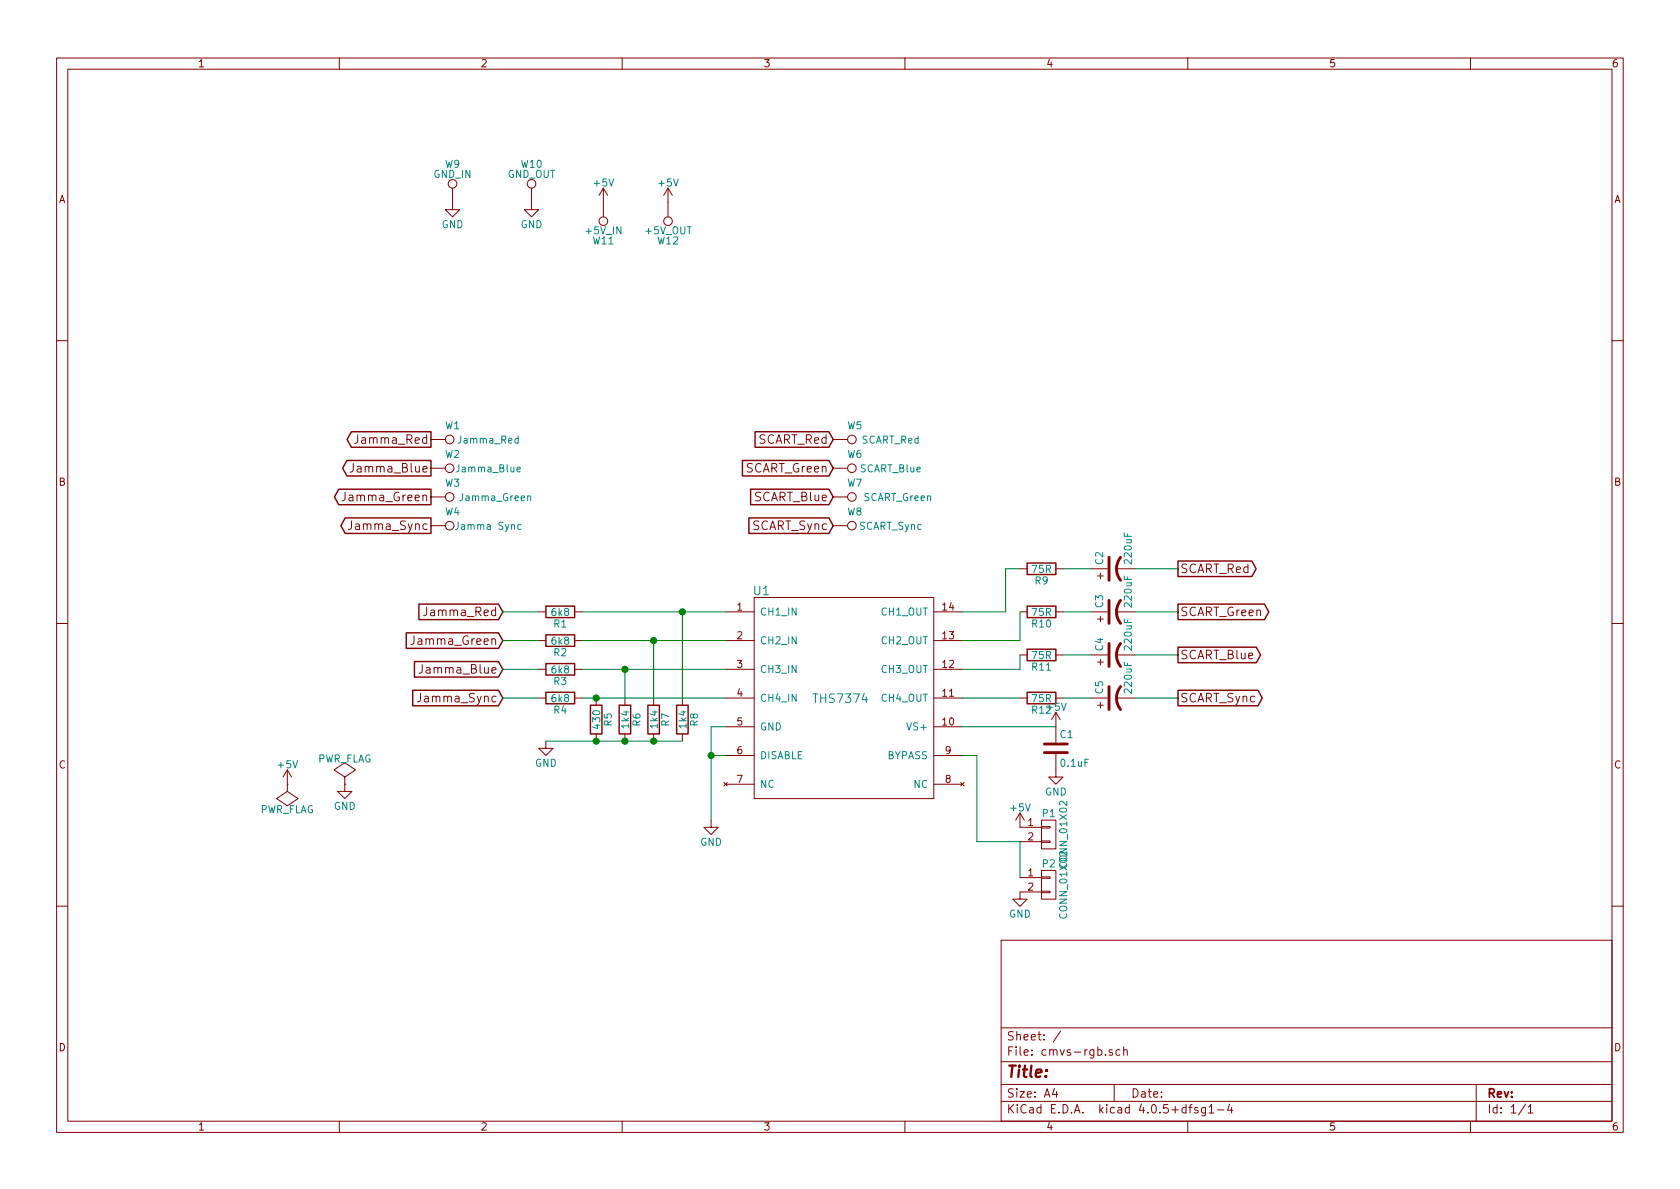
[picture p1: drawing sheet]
EESchema Schematic File Version 2
LIBS:power
LIBS:device
LIBS:transistors
LIBS:conn
LIBS:linear
LIBS:regul
LIBS:74xx
LIBS:cmos4000
LIBS:adc-dac
LIBS:memory
LIBS:xilinx
LIBS:microcontrollers
LIBS:dsp
LIBS:microchip
LIBS:analog_switches
LIBS:motorola
LIBS:texas
LIBS:intel
LIBS:audio
LIBS:interface
LIBS:digital-audio
LIBS:philips
LIBS:display
LIBS:cypress
LIBS:siliconi
LIBS:opto
LIBS:atmel
LIBS:contrib
LIBS:valves
LIBS:cmvs-rgb-cache
EELAYER 25 0
EELAYER END
$Descr A4 11693 8268
encoding utf-8
Sheet 1 1
Title ""
Date ""
Rev ""
Comp ""
Comment1 ""
Comment2 ""
Comment3 ""
Comment4 ""
$EndDescr
$Comp
L R R7
U 1 1
P 4550 5000
F 0 "R7" V 4630 5000 50  0000 C CNN
F 1 "1k4" V 4550 5000 50  0000 C CNN
F 2 "Resistors_SMD:R_0805_HandSoldering" V 4480 5000 50  0001 C CNN
F 3 "" H 4550 5000 50  0000 C CNN
	1    4550 5000
	1    0    0    -1  
$EndComp
$Comp
L R R6
U 1 1
P 4350 5000
F 0 "R6" V 4430 5000 50  0000 C CNN
F 1 "1k4" V 4350 5000 50  0000 C CNN
F 2 "Resistors_SMD:R_0805_HandSoldering" V 4280 5000 50  0001 C CNN
F 3 "" H 4350 5000 50  0000 C CNN
	1    4350 5000
	1    0    0    -1  
$EndComp
$Comp
L R R5
U 1 1
P 4150 5000
F 0 "R5" V 4230 5000 50  0000 C CNN
F 1 "430" V 4150 5000 50  0000 C CNN
F 2 "Resistors_SMD:R_0805_HandSoldering" V 4080 5000 50  0001 C CNN
F 3 "" H 4150 5000 50  0000 C CNN
	1    4150 5000
	1    0    0    -1  
$EndComp
$Comp
L R R8
U 1 1
P 4750 5000
F 0 "R8" V 4830 5000 50  0000 C CNN
F 1 "1k4" V 4750 5000 50  0000 C CNN
F 2 "Resistors_SMD:R_0805_HandSoldering" V 4680 5000 50  0001 C CNN
F 3 "" H 4750 5000 50  0000 C CNN
	1    4750 5000
	1    0    0    -1  
$EndComp
$Comp
L R R1
U 1 1
P 3900 4250
F 0 "R1" V 3980 4250 50  0000 C CNN
F 1 "6k8" V 3900 4250 50  0000 C CNN
F 2 "Resistors_SMD:R_0805_HandSoldering" V 3830 4250 50  0001 C CNN
F 3 "" H 3900 4250 50  0000 C CNN
	1    3900 4250
	0    1    1    0   
$EndComp
$Comp
L R R3
U 1 1
P 3900 4650
F 0 "R3" V 3980 4650 50  0000 C CNN
F 1 "6k8" V 3900 4650 50  0000 C CNN
F 2 "Resistors_SMD:R_0805_HandSoldering" V 3830 4650 50  0001 C CNN
F 3 "" H 3900 4650 50  0000 C CNN
	1    3900 4650
	0    1    1    0   
$EndComp
$Comp
L R R4
U 1 1
P 3900 4850
F 0 "R4" V 3980 4850 50  0000 C CNN
F 1 "6k8" V 3900 4850 50  0000 C CNN
F 2 "Resistors_SMD:R_0805_HandSoldering" V 3830 4850 50  0001 C CNN
F 3 "" H 3900 4850 50  0000 C CNN
	1    3900 4850
	0    1    1    0   
$EndComp
$Comp
L R R2
U 1 1
P 3900 4450
F 0 "R2" V 3980 4450 50  0000 C CNN
F 1 "6k8" V 3900 4450 50  0000 C CNN
F 2 "Resistors_SMD:R_0805_HandSoldering" V 3830 4450 50  0001 C CNN
F 3 "" H 3900 4450 50  0000 C CNN
	1    3900 4450
	0    1    1    0   
$EndComp
$Comp
L GND #PWR5
U 1 1
P 3800 5150
F 0 "#PWR5" H 3800 4900 50  0001 C CNN
F 1 "GND" H 3800 5000 50  0000 C CNN
F 2 "" H 3800 5150 50  0000 C CNN
F 3 "" H 3800 5150 50  0000 C CNN
	1    3800 5150
	1    0    0    -1  
$EndComp
$Comp
L R R9
U 1 1
P 7250 3950
F 0 "R9" V 7330 3950 50  0000 C CNN
F 1 "75R" V 7250 3950 50  0000 C CNN
F 2 "Resistors_SMD:R_0805_HandSoldering" V 7180 3950 50  0001 C CNN
F 3 "" H 7250 3950 50  0000 C CNN
	1    7250 3950
	0    1    1    0   
$EndComp
$Comp
L R R10
U 1 1
P 7250 4250
F 0 "R10" V 7330 4250 50  0000 C CNN
F 1 "75R" V 7250 4250 50  0000 C CNN
F 2 "Resistors_SMD:R_0805_HandSoldering" V 7180 4250 50  0001 C CNN
F 3 "" H 7250 4250 50  0000 C CNN
	1    7250 4250
	0    1    1    0   
$EndComp
$Comp
L R R11
U 1 1
P 7250 4550
F 0 "R11" V 7330 4550 50  0000 C CNN
F 1 "75R" V 7250 4550 50  0000 C CNN
F 2 "Resistors_SMD:R_0805_HandSoldering" V 7180 4550 50  0001 C CNN
F 3 "" H 7250 4550 50  0000 C CNN
	1    7250 4550
	0    1    1    0   
$EndComp
$Comp
L R R12
U 1 1
P 7250 4850
F 0 "R12" V 7330 4850 50  0000 C CNN
F 1 "75R" V 7250 4850 50  0000 C CNN
F 2 "Resistors_SMD:R_0805_HandSoldering" V 7180 4850 50  0001 C CNN
F 3 "" H 7250 4850 50  0000 C CNN
	1    7250 4850
	0    1    1    0   
$EndComp
Text GLabel 3500 4250 0    60   Input ~ 0
Jamma_Red
Text GLabel 3500 4650 0    60   Input ~ 0
Jamma_Blue
Text GLabel 3500 4450 0    60   Input ~ 0
Jamma_Green
Text GLabel 3500 4850 0    60   Input ~ 0
Jamma_Sync
Text GLabel 8200 3950 2    60   Output ~ 0
SCART_Red
Text GLabel 8200 4550 2    60   Output ~ 0
SCART_Blue
Text GLabel 8200 4250 2    60   Output ~ 0
SCART_Green
Text GLabel 8200 4850 2    60   Output ~ 0
SCART_Sync
$Comp
L THS7374 U1
U 1 1
P 5850 4850
F 0 "U1" H 5300 5600 60  0000 C CNN
F 1 "THS7374" H 5850 4850 60  0000 C CNN
F 2 "Housings_SSOP:SSOP-14_5.3x6.2mm_Pitch0.65mm" H 5850 4850 60  0001 C CNN
F 3 "" H 5850 4850 60  0001 C CNN
	1    5850 4850
	1    0    0    -1  
$EndComp
Wire Wire Line
	3800 5150 4750 5150
Wire Wire Line
	4050 4850 5050 4850
Connection ~ 4150 5150
Connection ~ 4350 5150
Connection ~ 4550 5150
Wire Wire Line
	4050 4650 5050 4650
Wire Wire Line
	4350 4650 4350 4850
Wire Wire Line
	4050 4450 5050 4450
Wire Wire Line
	4550 4450 4550 4850
Wire Wire Line
	4050 4250 5050 4250
Wire Wire Line
	3500 4250 3750 4250
Wire Wire Line
	3500 4450 3750 4450
Wire Wire Line
	3500 4650 3750 4650
Wire Wire Line
	3500 4850 3750 4850
Wire Wire Line
	7400 3950 7600 3950
Wire Wire Line
	7400 4250 7600 4250
Wire Wire Line
	7400 4550 7600 4550
Wire Wire Line
	7400 4850 7600 4850
Connection ~ 4550 4450
Connection ~ 4350 4650
Wire Wire Line
	4750 4850 4750 4250
Connection ~ 4750 4250
Connection ~ 4150 4850
Wire Wire Line
	6700 4450 7100 4450
Wire Wire Line
	6700 4650 7100 4650
Wire Wire Line
	6700 4850 7100 4850
$Comp
L GND #PWR8
U 1 1
P 4950 5700
F 0 "#PWR8" H 4950 5450 50  0001 C CNN
F 1 "GND" H 4950 5550 50  0000 C CNN
F 2 "" H 4950 5700 50  0000 C CNN
F 3 "" H 4950 5700 50  0000 C CNN
	1    4950 5700
	1    0    0    -1  
$EndComp
Wire Wire Line
	5050 5050 4950 5050
Wire Wire Line
	4950 5050 4950 5700
Wire Wire Line
	5050 5250 4950 5250
Connection ~ 4950 5250
Wire Wire Line
	6700 5250 6800 5250
$Comp
L +5V #PWR11
U 1 1
P 7350 5050
F 0 "#PWR11" H 7350 4900 50  0001 C CNN
F 1 "+5V" H 7350 5190 50  0000 C CNN
F 2 "" H 7350 5050 50  0000 C CNN
F 3 "" H 7350 5050 50  0000 C CNN
	1    7350 5050
	1    0    0    -1  
$EndComp
$Comp
L C C1
U 1 1
P 7350 5200
F 0 "C1" H 7375 5300 50  0000 L CNN
F 1 "0.1uF" H 7375 5100 50  0000 L CNN
F 2 "Capacitors_SMD:C_0805_HandSoldering" H 7388 5050 50  0001 C CNN
F 3 "" H 7350 5200 50  0000 C CNN
	1    7350 5200
	1    0    0    -1  
$EndComp
Wire Wire Line
	6700 5050 7350 5050
$Comp
L CP1 C2
U 1 1
P 7750 3950
F 0 "C2" H 7775 4050 50  0000 L CNN
F 1 "220uF" H 7775 3850 50  0000 L CNN
F 2 "Capacitors_SMD:c_elec_8x10" H 7750 3950 50  0001 C CNN
F 3 "" H 7750 3950 50  0000 C CNN
	1    7750 3950
	0    -1   -1   0   
$EndComp
$Comp
L CP1 C3
U 1 1
P 7750 4250
F 0 "C3" H 7775 4350 50  0000 L CNN
F 1 "220uF" H 7775 4150 50  0000 L CNN
F 2 "Capacitors_SMD:c_elec_8x10" H 7750 4250 50  0001 C CNN
F 3 "" H 7750 4250 50  0000 C CNN
	1    7750 4250
	0    -1   -1   0   
$EndComp
$Comp
L CP1 C4
U 1 1
P 7750 4550
F 0 "C4" H 7775 4650 50  0000 L CNN
F 1 "220uF" H 7775 4450 50  0000 L CNN
F 2 "Capacitors_SMD:c_elec_8x10" H 7750 4550 50  0001 C CNN
F 3 "" H 7750 4550 50  0000 C CNN
	1    7750 4550
	0    -1   -1   0   
$EndComp
$Comp
L CP1 C5
U 1 1
P 7750 4850
F 0 "C5" H 7775 4950 50  0000 L CNN
F 1 "220uF" H 7775 4750 50  0000 L CNN
F 2 "Capacitors_SMD:c_elec_8x10" H 7750 4850 50  0001 C CNN
F 3 "" H 7750 4850 50  0000 C CNN
	1    7750 4850
	0    -1   -1   0   
$EndComp
Wire Wire Line
	6700 4250 7000 4250
Wire Wire Line
	7000 4250 7000 3950
Wire Wire Line
	7000 3950 7100 3950
Wire Wire Line
	7100 4450 7100 4250
Wire Wire Line
	7100 4650 7100 4550
Wire Wire Line
	7900 3950 8200 3950
Wire Wire Line
	7900 4250 8200 4250
Wire Wire Line
	7900 4550 8200 4550
Wire Wire Line
	7900 4850 8200 4850
$Comp
L PWR_FLAG #FLG1
U 1 1
P 2000 5450
F 0 "#FLG1" H 2000 5545 50  0001 C CNN
F 1 "PWR_FLAG" H 2000 5630 50  0000 C CNN
F 2 "" H 2000 5450 50  0000 C CNN
F 3 "" H 2000 5450 50  0000 C CNN
	1    2000 5450
	-1   0    0    1   
$EndComp
$Comp
L +5V #PWR1
U 1 1
P 2000 5450
F 0 "#PWR1" H 2000 5300 50  0001 C CNN
F 1 "+5V" H 2000 5590 50  0000 C CNN
F 2 "" H 2000 5450 50  0000 C CNN
F 3 "" H 2000 5450 50  0000 C CNN
	1    2000 5450
	1    0    0    -1  
$EndComp
$Comp
L PWR_FLAG #FLG2
U 1 1
P 2400 5450
F 0 "#FLG2" H 2400 5545 50  0001 C CNN
F 1 "PWR_FLAG" H 2400 5630 50  0000 C CNN
F 2 "" H 2400 5450 50  0000 C CNN
F 3 "" H 2400 5450 50  0000 C CNN
	1    2400 5450
	1    0    0    -1  
$EndComp
$Comp
L GND #PWR2
U 1 1
P 2400 5450
F 0 "#PWR2" H 2400 5200 50  0001 C CNN
F 1 "GND" H 2400 5300 50  0000 C CNN
F 2 "" H 2400 5450 50  0000 C CNN
F 3 "" H 2400 5450 50  0000 C CNN
	1    2400 5450
	1    0    0    -1  
$EndComp
Text GLabel 3000 3050 0    60   Output ~ 0
Jamma_Red
Text GLabel 3000 3250 0    60   Output ~ 0
Jamma_Blue
Text GLabel 3000 3450 0    60   Output ~ 0
Jamma_Green
Text GLabel 3000 3650 0    60   Output ~ 0
Jamma_Sync
Text GLabel 5800 3050 0    60   Input ~ 0
SCART_Red
Text GLabel 5800 3250 0    60   Input ~ 0
SCART_Green
Text GLabel 5800 3450 0    60   Input ~ 0
SCART_Blue
Text GLabel 5800 3650 0    60   Input ~ 0
SCART_Sync
$Comp
L TEST_1P W1
U 1 1
P 3000 3050
F 0 "W1" V 2900 3200 50  0000 C CNN
F 1 "Jamma_Red" V 3000 3450 50  0000 C CNN
F 2 "Solderpads:SolderWirePad_single_SMD_3x5mm" V 3200 3050 50  0001 C CNN
F 3 "" H 3200 3050 50  0000 C CNN
	1    3000 3050
	0    1    1    0   
$EndComp
$Comp
L TEST_1P W4
U 1 1
P 3000 3650
F 0 "W4" V 2900 3800 50  0000 C CNN
F 1 "Jamma Sync" V 3000 4050 50  0000 C CNN
F 2 "Solderpads:SolderWirePad_single_SMD_3x5mm" H 3200 3650 50  0001 C CNN
F 3 "" H 3200 3650 50  0000 C CNN
	1    3000 3650
	0    1    1    0   
$EndComp
$Comp
L TEST_1P W3
U 1 1
P 3000 3450
F 0 "W3" V 2900 3600 50  0000 C CNN
F 1 "Jamma_Green" V 3000 3900 50  0000 C CNN
F 2 "Solderpads:SolderWirePad_single_SMD_3x5mm" H 3200 3450 50  0001 C CNN
F 3 "" H 3200 3450 50  0000 C CNN
	1    3000 3450
	0    1    1    0   
$EndComp
$Comp
L TEST_1P W2
U 1 1
P 3000 3250
F 0 "W2" V 2900 3400 50  0000 C CNN
F 1 "Jamma_Blue" V 3000 3650 50  0000 C CNN
F 2 "Solderpads:SolderWirePad_single_SMD_3x5mm" H 3200 3250 50  0001 C CNN
F 3 "" H 3200 3250 50  0000 C CNN
	1    3000 3250
	0    1    1    0   
$EndComp
$Comp
L TEST_1P W5
U 1 1
P 5800 3050
F 0 "W5" V 5700 3200 50  0000 C CNN
F 1 "SCART_Red" V 5800 3450 50  0000 C CNN
F 2 "Solderpads:SolderWirePad_single_SMD_3x5mm" V 6000 3050 50  0001 C CNN
F 3 "" H 6000 3050 50  0000 C CNN
	1    5800 3050
	0    1    1    0   
$EndComp
$Comp
L TEST_1P W6
U 1 1
P 5800 3250
F 0 "W6" V 5700 3400 50  0000 C CNN
F 1 "SCART_Blue" V 5800 3650 50  0000 C CNN
F 2 "Solderpads:SolderWirePad_single_SMD_3x5mm" H 6000 3250 50  0001 C CNN
F 3 "" H 6000 3250 50  0000 C CNN
	1    5800 3250
	0    1    1    0   
$EndComp
$Comp
L TEST_1P W7
U 1 1
P 5800 3450
F 0 "W7" V 5700 3600 50  0000 C CNN
F 1 "SCART_Green" V 5800 3900 50  0000 C CNN
F 2 "Solderpads:SolderWirePad_single_SMD_3x5mm" H 6000 3450 50  0001 C CNN
F 3 "" H 6000 3450 50  0000 C CNN
	1    5800 3450
	0    1    1    0   
$EndComp
$Comp
L TEST_1P W8
U 1 1
P 5800 3650
F 0 "W8" V 5700 3800 50  0000 C CNN
F 1 "SCART_Sync" V 5800 4050 50  0000 C CNN
F 2 "Solderpads:SolderWirePad_single_SMD_3x5mm" H 6000 3650 50  0001 C CNN
F 3 "" H 6000 3650 50  0000 C CNN
	1    5800 3650
	0    1    1    0   
$EndComp
$Comp
L TEST_1P W9
U 1 1
P 3150 1400
F 0 "W9" H 3150 1670 50  0000 C CNN
F 1 "GND_IN" H 3150 1600 50  0000 C CNN
F 2 "Solderpads:SolderWirePad_single_SMD_3x5mm" H 3350 1400 50  0001 C CNN
F 3 "" H 3350 1400 50  0000 C CNN
	1    3150 1400
	1    0    0    -1  
$EndComp
$Comp
L TEST_1P W10
U 1 1
P 3700 1400
F 0 "W10" H 3700 1670 50  0000 C CNN
F 1 "GND_OUT" H 3700 1600 50  0000 C CNN
F 2 "Solderpads:SolderWirePad_single_SMD_3x5mm" H 3900 1400 50  0001 C CNN
F 3 "" H 3900 1400 50  0000 C CNN
	1    3700 1400
	1    0    0    -1  
$EndComp
$Comp
L TEST_1P W11
U 1 1
P 4200 1400
F 0 "W11" H 4200 1670 50  0000 C CNN
F 1 "+5V_IN" H 4200 1600 50  0000 C CNN
F 2 "Solderpads:SolderWirePad_single_SMD_3x5mm" H 4400 1400 50  0001 C CNN
F 3 "" H 4400 1400 50  0000 C CNN
	1    4200 1400
	1    0    0    1   
$EndComp
$Comp
L TEST_1P W12
U 1 1
P 4650 1400
F 0 "W12" H 4650 1670 50  0000 C CNN
F 1 "+5V_OUT" H 4650 1600 50  0000 C CNN
F 2 "Solderpads:SolderWirePad_single_SMD_3x5mm" H 4850 1400 50  0001 C CNN
F 3 "" H 4850 1400 50  0000 C CNN
	1    4650 1400
	1    0    0    1   
$EndComp
$Comp
L +5V #PWR7
U 1 1
P 4650 1400
F 0 "#PWR7" H 4650 1250 50  0001 C CNN
F 1 "+5V" H 4650 1540 50  0000 C CNN
F 2 "" H 4650 1400 50  0000 C CNN
F 3 "" H 4650 1400 50  0000 C CNN
	1    4650 1400
	1    0    0    -1  
$EndComp
$Comp
L +5V #PWR6
U 1 1
P 4200 1400
F 0 "#PWR6" H 4200 1250 50  0001 C CNN
F 1 "+5V" H 4200 1540 50  0000 C CNN
F 2 "" H 4200 1400 50  0000 C CNN
F 3 "" H 4200 1400 50  0000 C CNN
	1    4200 1400
	1    0    0    -1  
$EndComp
$Comp
L GND #PWR3
U 1 1
P 3150 1400
F 0 "#PWR3" H 3150 1150 50  0001 C CNN
F 1 "GND" H 3150 1250 50  0000 C CNN
F 2 "" H 3150 1400 50  0000 C CNN
F 3 "" H 3150 1400 50  0000 C CNN
	1    3150 1400
	1    0    0    -1  
$EndComp
$Comp
L GND #PWR4
U 1 1
P 3700 1400
F 0 "#PWR4" H 3700 1150 50  0001 C CNN
F 1 "GND" H 3700 1250 50  0000 C CNN
F 2 "" H 3700 1400 50  0000 C CNN
F 3 "" H 3700 1400 50  0000 C CNN
	1    3700 1400
	1    0    0    -1  
$EndComp
$Comp
L GND #PWR12
U 1 1
P 7350 5350
F 0 "#PWR12" H 7350 5100 50  0001 C CNN
F 1 "GND" H 7350 5200 50  0000 C CNN
F 2 "" H 7350 5350 50  0001 C CNN
F 3 "" H 7350 5350 50  0001 C CNN
	1    7350 5350
	1    0    0    -1  
$EndComp
$Comp
L GND #PWR10
U 1 1
P 7100 6200
F 0 "#PWR10" H 7100 5950 50  0001 C CNN
F 1 "GND" H 7100 6050 50  0000 C CNN
F 2 "" H 7100 6200 50  0001 C CNN
F 3 "" H 7100 6200 50  0001 C CNN
	1    7100 6200
	1    0    0    -1  
$EndComp
$Comp
L +5V #PWR9
U 1 1
P 7100 5750
F 0 "#PWR9" H 7100 5600 50  0001 C CNN
F 1 "+5V" H 7100 5890 50  0000 C CNN
F 2 "" H 7100 5750 50  0001 C CNN
F 3 "" H 7100 5750 50  0001 C CNN
	1    7100 5750
	1    0    0    -1  
$EndComp
Wire Wire Line
	6800 5250 6800 5850
Wire Wire Line
	6800 5850 7100 5850
$Comp
L CONN_01X02 P1
U 1 1
P 7300 5800
F 0 "P1" H 7300 5950 50  0000 C CNN
F 1 "CONN_01X02" V 7400 5800 50  0000 C CNN
F 2 "Solderpads:SOLDER-JUMPER_1-WAY" H 7300 5800 50  0001 C CNN
F 3 "" H 7300 5800 50  0000 C CNN
	1    7300 5800
	1    0    0    -1  
$EndComp
$Comp
L CONN_01X02 P2
U 1 1
P 7300 6150
F 0 "P2" H 7300 6300 50  0000 C CNN
F 1 "CONN_01X02" V 7400 6150 50  0000 C CNN
F 2 "Solderpads:SOLDER-JUMPER_1-WAY" H 7300 6150 50  0001 C CNN
F 3 "" H 7300 6150 50  0000 C CNN
	1    7300 6150
	1    0    0    -1  
$EndComp
Wire Wire Line
	7100 5850 7100 6100
$EndSCHEMATC
